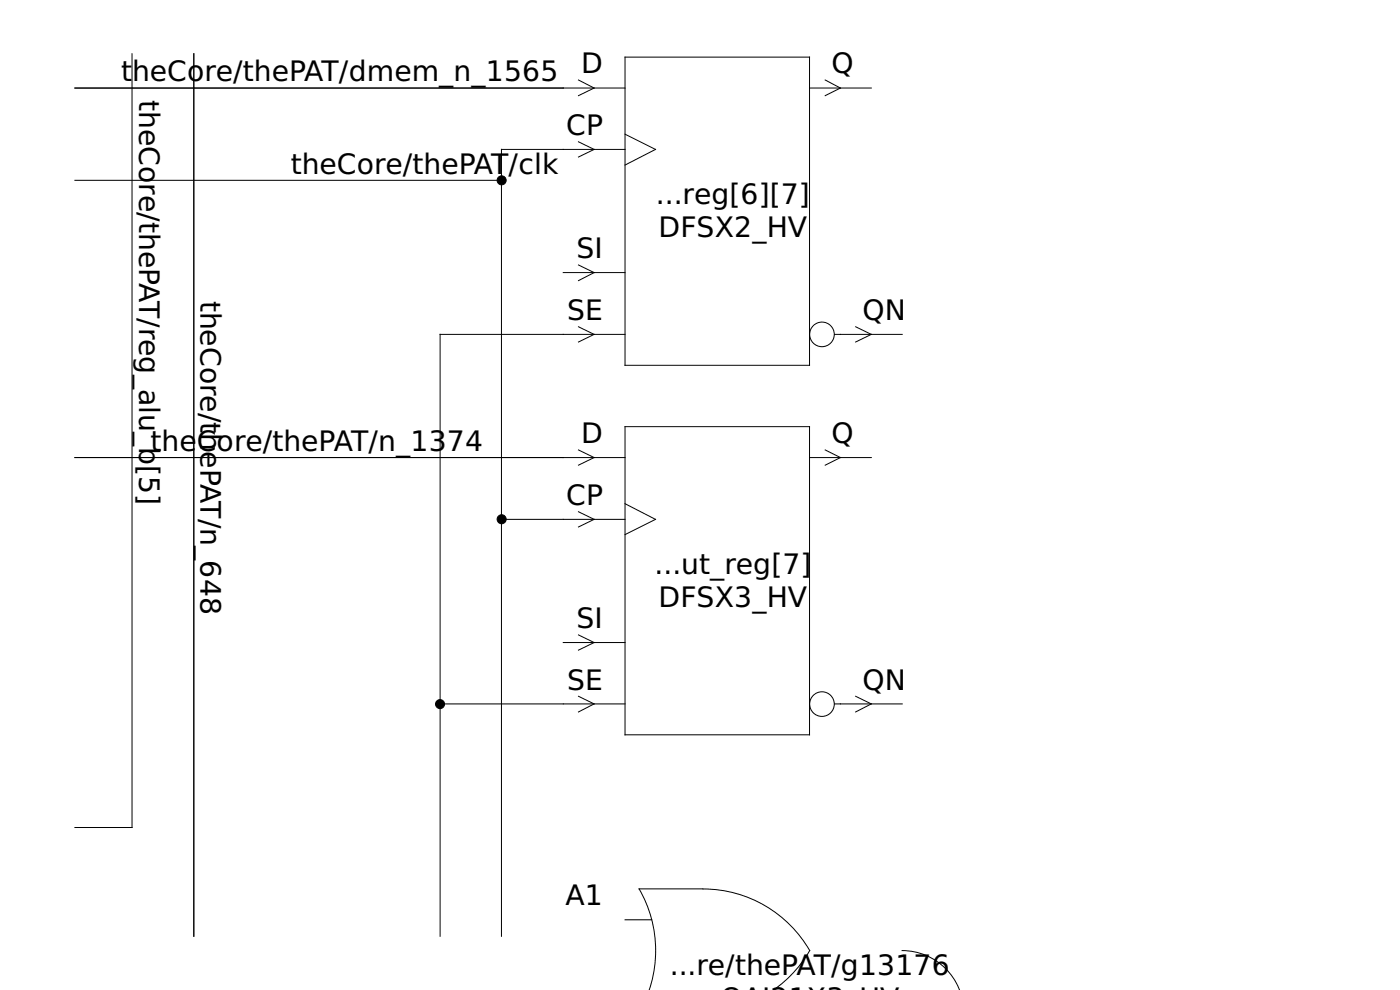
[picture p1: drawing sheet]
<svg xmlns="http://www.w3.org/2000/svg" width="420mm" height="297mm" viewBox="0 0 420 297" stroke-linecap="round" stroke-linejoin="round" font-family="sans-serif">
<g fill="none" stroke="#000" stroke-width=".3">
<path d="M39.6 16.1v232.2h-17.1M58.2 16.1v264.8M187.6 17.1h55.4v92.5h-55.4zM22.5 26.4h165.1M173.6 24l4.7 2.4-4.7 2.3M243 26.4h18.5M247.7 24l4.5 2.4-4.5 2.3M22.5 54.1h128M173.6 42.5l4.7 2.3-4.7 2.3M187.6 40.3l9.1 4.5-9.1 4.7M187.6 44.8h-37.1v236.1M173.6 79.5l4.7 2.3-4.7 2.4"/>
<path d="M169 81.8h18.6M173.6 98l4.7 2.3-4.7 2.3M256.8 98l4.7 2.3-4.7 2.3M187.6 100.3h-55.5v180.6M250.4 100.3h20.4M22.5 137.3h165.1M173.6 135l4.7 2.3-4.7 2.3M187.6 128h55.4v92.5h-55.4zM243 137.3h18.5M247.7 135l4.5 2.3-4.5 2.3M150.5 155.8h37.1M173.6 153.5l4.7 2.3-4.7 2.3"/>
<path d="M187.6 151.1l9.1 4.7-9.1 4.6M169 192.8h18.6M173.6 190.5l4.7 2.3-4.7 2.3M132.1 211.2h55.5M173.6 208.9l4.7 2.3-4.7 2.4M250.4 211.2h20.4M256.8 208.9l4.7 2.3-4.7 2.4M187.6 276h8M191.8 266.7h19.2a37 37 0 0 1 32 18.5 36.9 36.9 0 0 1-10.9 11.9M191.8 266.7a37 37 0 0 1 3 30.4M270.7 285.2a18.5 18.5 0 0 1 17.3 11.9"/>
<circle cx="246.7" cy="100.3" r="3.7"/>
<circle cx="246.7" cy="211.3" r="3.7"/>
</g>
<g fill="#000" stroke="#000" stroke-width=".3">
<circle cx="150.5" cy="54.1" r="1.35"/>
<circle cx="150.5" cy="155.8" r="1.35"/>
<circle cx="132.1" cy="211.3" r="1.35"/>
</g>
<g font-size="8.5">
<text x="174.4" y="22">D</text>
<text x="249.6" y="22">Q</text>
<text x="36.3" y="24.4">theCore/thePAT/dmem_n_1565</text>
<text x="41.8" y="30" transform="rotate(90 41.8 30)">theCo</text>
<text x="169.9" y="40.5">CP</text>
<text x="87.2" y="52.1">theCore/thePAT</text>
<text x="152.7" y="52.1">/clk</text>
<text x="41.8" y="55" transform="rotate(90 41.8 55)">re/thePAT/reg_alu_b</text>
<text x="196.8" y="61.3">...reg[6][7]</text>
<text x="197.6" y="71.2">DFSX2_HV</text>
<text x="173" y="77.5">SI</text>
<text x="60.2" y="90.2" transform="rotate(90 60.2 90.2)">theCore/thePAT/n_648</text>
<text x="170.2" y="96">SE</text>
<text x="258.8" y="96">QN</text>
<text x="45.2" y="135.3">the</text>
<text x="59.1" y="135.3">Core/thePAT/n_13</text>
<text x="134.1" y="135.3">74</text>
<text x="174.4" y="133">D</text>
<text x="249.6" y="133">Q</text>
<text x="41.8" y="139.4" transform="rotate(90 41.8 139.4)">[5]</text>
<text x="169.9" y="151.5">CP</text>
<text x="196.5" y="172.2">...ut_reg[7]</text>
<text x="197.6" y="182.1">DFSX3_HV</text>
<text x="173" y="188.5">SI</text>
<text x="170.2" y="206.9">SE</text>
<text x="258.8" y="206.9">QN</text>
<text x="169.7" y="271.7">A1</text>
<text x="201" y="292.5">...re/thePAT/g13176</text>
</g>
</svg>
